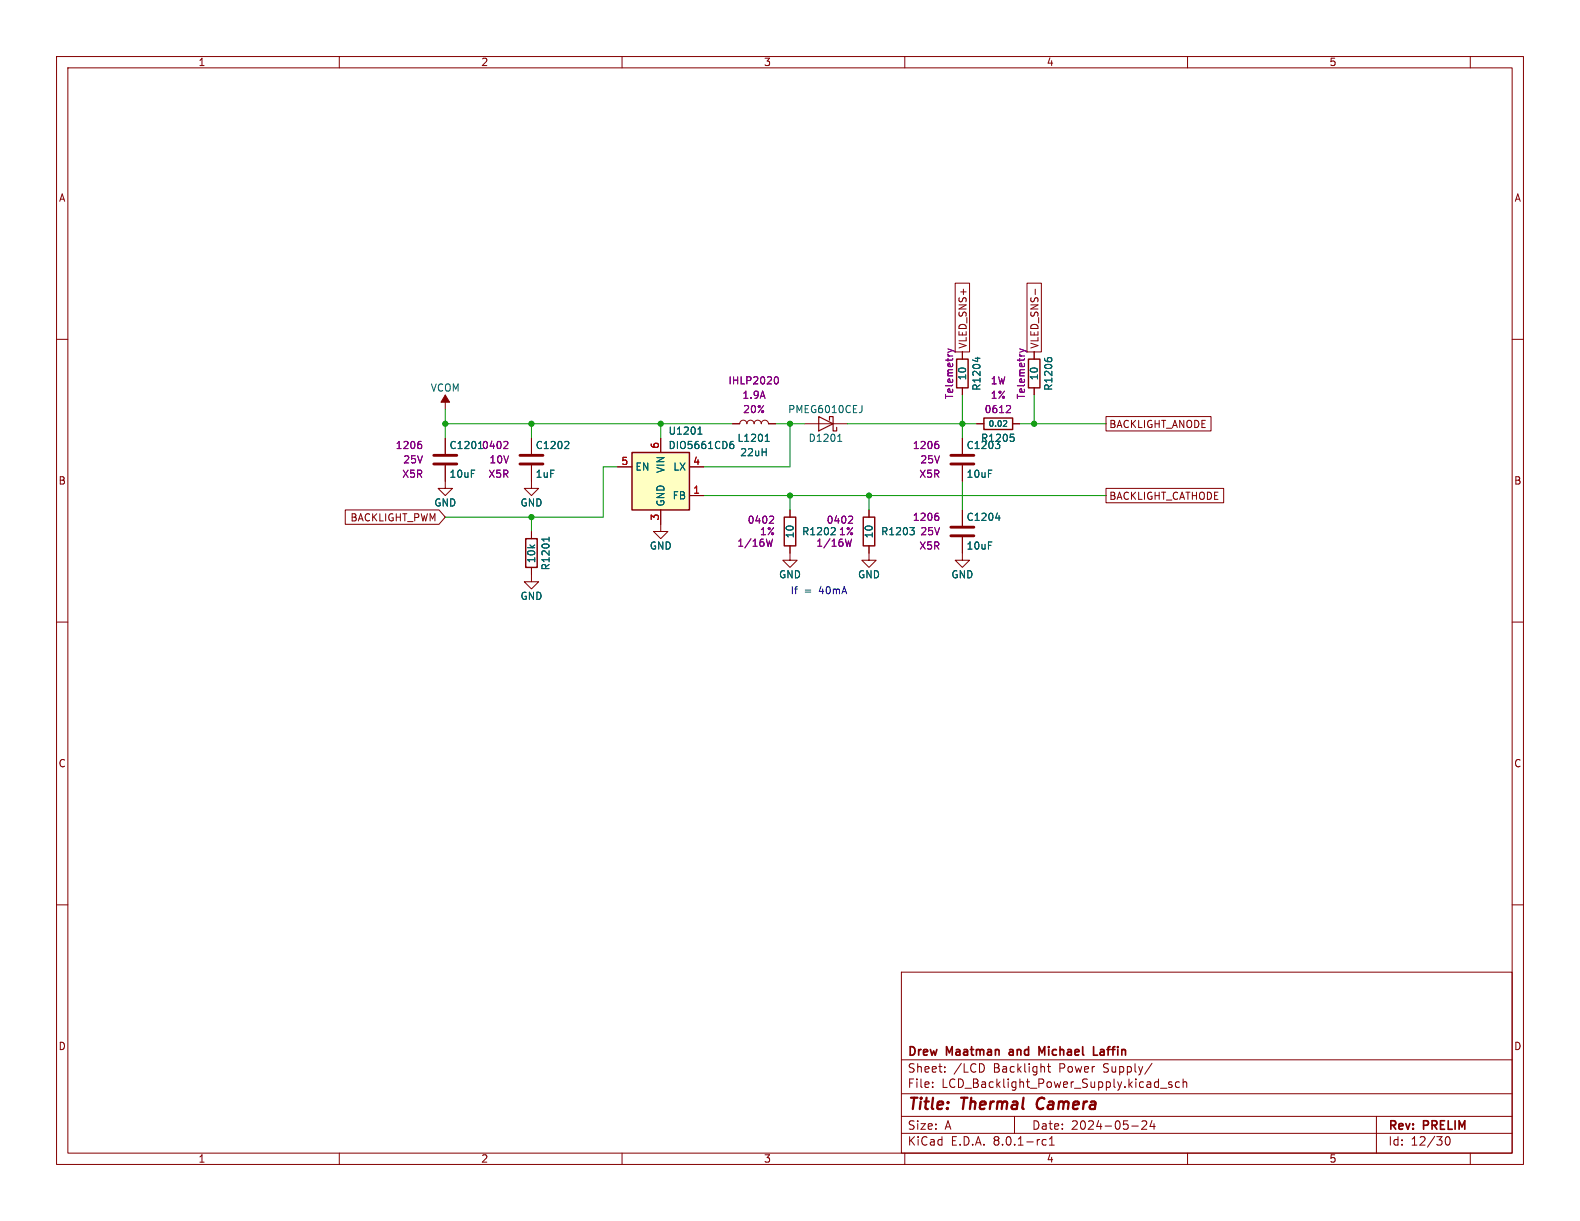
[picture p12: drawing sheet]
<svg xmlns="http://www.w3.org/2000/svg" width="279mm" height="216mm" viewBox="0 0 279 216" stroke-linecap="round" stroke-linejoin="round" font-family="sans-serif">
<g fill="none" stroke="#840000" stroke-width=".18">
<path d="M10 10h259.4v195.9h-259.4zM12 12h255.4v191.9h-255.4zM60 10v2M110 10v2M160 10v2M210 10v2M260 10v2M10 60h2M267.4 60h2M10 110h2M267.4 110h2M10 160h2"/>
<path d="M267.4 160h2M159.4 171.9h108v32h-108zM159.4 197.4h108M159.4 193.4h108M159.4 187.4h108M164.9 192.1v.2M164.9 191.4v.1M167.1 189.4v.2M167.1 188.7v.1M174 188.4v.8M179.4 197.4v3M185.2 188.6h.6"/>
<path d="M185.4 188.1v1.3l.4 .2M200.1 199.1h1.2M201.9 198.3l.6-.1 .2 .1 .1 .3-.9 1.1h.9M203.7 188l-1.3 1.9M203.7 198.1l-.3 1.1h.9M204.1 198.7v1M205.2 192.4h1.2M207.2 191.4l-.3-.1-.3 .2 .1 .2 .5 .2v.3h-.6M208.6 191.4l-.5-.1-.2 .3v.4l.1 .2h.6M209.2 191.4l.2-.1 .4 .1 .1 .9M209.2 190.8v1.5M243.4 197.4v6.5"/>
<path d="M60 203.9v2M110 203.9v2M159.4 200.4h108M160 203.9v2M185 201.6l-.4-.1-.3 .3v.4l.1 .2h.6M185.6 202.5h.8M185.6 201.4l.4-.4v1.5M210 203.9v2M255.8 201.1l.1-.1a.81 .81 0 0 1 .6 .6 .81 .81 0 0 1-.3 .8l-.1 .1a.81 .81 0 0 1-.6-.6 .81 .81 0 0 1 .3-.8zM260 203.9v2"/>
</g>
<path d="M183.6 194.4a1.27 1.27 0 0 0 0 1.6" fill="none" stroke="#840000" stroke-width=".4"/>
<path d="M178.5 186.1v.4M184.7 185.1l-.5 1-.5-1v1.5M193.4 185.1v1.5h.7M194.7 185.6h-.1M194.7 186a.29 .29 0 0 0-.2 .3 .29 .29 0 0 0 .2 .3" fill="none" stroke="#840000" stroke-width=".3"/>
<path d="M111.8 80h10.1v10.2h-10.1z" fill="#ffffc2"/>
<path d="M169.2 63.5h2v5.1h-2zM174 73.9h5.1v2h-5.1zM181.9 63.5h2v5.1h-2zM93 95.3h2v5h-2zM111.8 80h10.1v10.2h-10.1zM138.7 91.4h2v5.1h-2zM152.7 91.4h2v5.1h-2z" fill="none" stroke="#840000" stroke-width=".25"/>
<g fill="none" stroke="#840000" stroke-width=".18">
<path d="M168.9 50.1h2.6v12.1h-2.6zM181.6 50.1h2.6v12.1h-2.6zM183.1 51.1v1M78.7 69.9v2.5M78.7 77.5v2.8M94 77.5v2.8M116.8 77.5v2.5M129.5 74.9h1.3a.64 .64 0 0 1 .6-.6 .64 .64 0 0 1 .7 .6 .64 .64 0 0 1 .6-.6 .64 .64 0 0 1 .6 .6 .64 .64 0 0 1 .7-.6 .64 .64 0 0 1 .6 .6 .64 .64 0 0 1 .7-.6 .64 .64 0 0 1 .6 .6h1.3M142.2 74.9h7.7M170.2 62.2v1.3M170.2 68.6v1.3M170.2 77.5v2.8"/>
<path d="M172.7 74.9h1.3M179.1 74.9h1.2M182.9 62.2v1.3M182.9 68.6v1.3M195.6 73.7h18.5v2.5h-18.5zM61.1 90.2h16.5l1.1 1.2-1.1 1.3h-16.5zM78.7 82.3v4.1h1.3l-1.3 1.2-1.2-1.2h1.2M94 82.3v4.1h1.2l-1.2 1.2-1.3-1.2h1.3M94 94v1.3M109.2 82.6h2.6M116.8 90.2v3.8h1.3l-1.3 1.3-1.2-1.3h1.2M121.9 87.6h2.6"/>
<path d="M121.9 82.6h2.6M139.7 96.5v2.6h-1.3l1.3 1.2 1.3-1.2h-1.3M139.7 90.2v1.2M153.7 96.5v2.6h-1.3l1.3 1.2 1.2-1.2h-1.2M153.7 90.2v1.2M170.2 95v4.1h1.2l-1.2 1.2-1.3-1.2h1.3M170.2 82.3v2.8M170.2 90.2v2.8M195.6 86.4h20.8v2.5h-20.8zM94 100.3v2.6h1.2l-1.2 1.2-1.3-1.2h1.3"/>
</g>
<g fill="none" stroke="#006464" stroke-width=".18">
<path d="M100.4 78l.2 .3-.1 .3-.7 .7h.8M123.4 76.8h.7M123.5 75.8l.3-.3v1.3M129.2 78.6l.3-.1 .3 .3-.1 .5h-.5M129.7 78l-.5 .2M135.3 78h.7M135.4 77.1l.3-.3v1.2M148.1 78h.8M148.3 77.1l.2-.3v1.2M152.4 71.7v.9l-.3 .4M172.5 63.3h.8M172.9 63.2v.8"/>
<path d="M176.8 78.8v.3l-.2 .2M177.8 74.4l.2 .2v.2l-.6 .6h.6M178.7 76.8h.6M179.1 77.3l.2 .2v.3l-.2 .2M184.7 63.3v.3M185.2 63.5l.3-.3h.3l.2 .3M97.1 95v.7M97.1 95.3h-1.3l.3 .3M147.6 93.4v.4l-.7 .8h.8M160.9 93.3h.8l-.4 .5M161.4 93.8l.3 .2v.3l-.3 .3M176.1 91.6h.8"/>
<path d="M176.7 91.2v.8"/>
</g>
<path d="M78.7 69.9l.8 1.2h-1.5z" fill="#840000" stroke="#840000" stroke-width=".18"/>
<path d="M76.7 82h4.1M76.7 80.5h4.1M91.9 82h4.1M91.9 80.5h4.1M168.1 82h4.1M168.1 80.5h4.1M168.1 94.7h4.1M168.1 93.2h4.1" fill="none" stroke="#840000" stroke-width=".51"/>
<g fill="none" stroke="#840084" stroke-width=".18">
<path d="M74.2 78h.3M74.3 78.5l.3 .3v.3l-.3 .2M89.6 78l.2 .3v.3l-.8 .7h.8M137.1 66.7l.1-.1a.68 .68 0 0 1 .5 .7 .68 .68 0 0 1-.5 .6l-.1-.1M165.7 78h.2M165.8 78.5l.2 .3v.3l-.2 .2M167.6 61.7l.9 .3M168.5 62l-.9 .3M168.5 62l.4 .3M178.5 71.7l.2 .2-.1 .3-.7 .8h.8M180.3 61.7l.9 .3M181.2 62l-.9 .3"/>
<path d="M181.2 62l.4 .3M136.6 91.3l.2 .2-.1 .3-.7 .7h.8M136.6 95.3l-.3 1.3-.2-.9-.3 .9M150.5 91.3l.3 .2-.1 .3-.7 .7h.8M150.6 95.3l-.3 1.3-.3-.9-.2 .9M165.7 90.7h.2M165.8 91.2l.2 .3v.3l-.2 .2"/>
</g>
<path d="M144.8 73.7l2.5 1.2-2.5 1.3zM146.7 74.3v-.6h.6v2.5h.7v-.6" fill="none" stroke="#840000" stroke-width=".2"/>
<g fill="none" stroke="#009600" stroke-width=".18">
<path d="M78.7 72.4v5.1M78.7 74.9h50.8M94 74.9v2.6M116.8 74.9v2.6M137.2 74.9h5M139.7 74.9v7.7h-15.2M149.9 74.9h22.8M170.2 69.9v7.6M180.3 74.9h15.3M182.9 69.9v5M94 91.4v2.6M109.2 82.6h-2.5v8.8h-28"/>
<path d="M124.5 87.6h71.1M139.7 87.6v2.6M153.7 87.6v2.6M170.2 85.1v5.1"/>
</g>
<g fill="#009600" stroke="#009600" stroke-width=".18">
<circle cx="116.8" cy="74.9" r=".46"/>
<circle cx="139.7" cy="74.9" r=".46"/>
<circle cx="94" cy="74.9" r=".46"/>
<circle cx="94" cy="91.4" r=".46"/>
<circle cx="139.7" cy="87.6" r=".46"/>
<circle cx="78.7" cy="74.9" r=".46"/>
<circle cx="170.2" cy="74.9" r=".46"/>
<circle cx="153.7" cy="87.6" r=".46"/>
<circle cx="182.9" cy="74.9" r=".46"/>
</g>
<g font-size="2.8" fill="#840000">
<text x="160.4" y="196.8">Title:</text>
<text x="170.1" y="196.8">Thermal</text>
<text x="184.2" y="196.8">Camera</text>
</g>
<g font-size="2.1" fill="#840000">
<text x="160.4" y="189.9">Sheet:</text>
<text x="160.4" y="187.1">Drew</text>
<text x="167.4" y="187.1">Maatman</text>
<text x="168.6" y="189.9">/LCD</text>
<text x="175.7" y="189.9">Backlight</text>
<text x="179.2" y="187.1">and</text>
<text x="185" y="187.1">Michael</text>
<text x="187.4" y="189.9">Power</text>
<text x="195.2" y="187.1">Laffin</text>
<text x="195.4" y="189.9">Supply/</text>
<text x="160.4" y="192.6">File:</text>
<text x="166.5" y="192.6">LCD_Backlight_Power_Supply.kicad_sch</text>
<text x="160.4" y="202.8">KiCad</text>
<text x="160.4" y="200">Size:</text>
<text x="167.1" y="200">A</text>
<text x="168.1" y="202.8">E.D.A.</text>
<text x="175.7" y="202.8">8.0.1-rc1</text>
<text x="182.4" y="200">Date:</text>
<text x="189.4" y="200">2024-05-24</text>
<text x="245.4" y="200.2">Rev:</text>
<text x="245.4" y="202.8">Id:</text>
<text x="249.5" y="202.8">12/30</text>
<text x="251.8" y="200.2">PRELIM</text>
</g>
<g font-size="1.8" fill="#840000">
<text x="35" y="11.9">1</text>
<text x="85" y="11.9">2</text>
<text x="135" y="11.9">3</text>
<text x="185" y="11.9">4</text>
<text x="235" y="11.9">5</text>
<text x="10.3" y="35.9">A</text>
<text x="267.7" y="35.9">A</text>
<text x="171.1" y="61.8" transform="rotate(-90 171.1 61.8)">VLED_SNS+</text>
<text x="183.8" y="61.8" transform="rotate(-90 183.8 61.8)">VLED_SNS-</text>
<text x="196.1" y="75.9">BACKLIGHT_ANODE</text>
<text x="10.3" y="85.9">B</text>
<text x="196.1" y="88.6">BACKLIGHT_CATHODE</text>
<text x="267.7" y="85.9">B</text>
<text x="61.9" y="92.4">BACKLIGHT_PWM</text>
<text x="10.3" y="135.9">C</text>
<text x="267.7" y="135.9">C</text>
<text x="10.3" y="185.9">D</text>
<text x="267.7" y="185.9">D</text>
<text x="35" y="205.8">1</text>
<text x="85" y="205.8">2</text>
<text x="135" y="205.8">3</text>
<text x="185" y="205.8">4</text>
<text x="235" y="205.8">5</text>
</g>
<g font-size="1.8" fill="#006464">
<text x="76.1" y="69.4">VCOM</text>
<text x="171" y="67.4" transform="rotate(-90 171 67.4)">10</text>
<text x="173.6" y="69.2" transform="rotate(-90 173.6 69.2)">R1204</text>
<text x="183.7" y="67.4" transform="rotate(-90 183.7 67.4)">10</text>
<text x="186.3" y="69.2" transform="rotate(-90 186.3 69.2)">R1206</text>
<text x="118.1" y="77.1">U1201</text>
<text x="139.3" y="73.3">PMEG6010CEJ</text>
<text x="79.4" y="79.6">C1201</text>
<text x="85.1" y="79.6">0402</text>
<text x="94.6" y="79.6">C1202</text>
<text x="112.3" y="83.4">EN</text>
<text x="117.7" y="83.7" transform="rotate(-90 117.7 83.7)">VIN</text>
<text x="118.1" y="79.6">DIO5661CD6</text>
<text x="119" y="83.4">LX</text>
<text x="130.3" y="78.3">L1201</text>
<text x="130.8" y="80.9">22uH</text>
<text x="142.9" y="78.3">D1201</text>
<text x="170.8" y="79.6">C1203</text>
<text x="173.4" y="78.3">R1205</text>
<text x="76.7" y="89.8">GND</text>
<text x="79.4" y="84.7">10uF</text>
<text x="91.9" y="89.8">GND</text>
<text x="94.6" y="84.7">1uF</text>
<text x="117.7" y="89.7" transform="rotate(-90 117.7 89.7)">GND</text>
<text x="118.9" y="88.5">FB</text>
<text x="170.8" y="84.7">10uF</text>
<text x="140.6" y="95.3" transform="rotate(-90 140.6 95.3)">10</text>
<text x="141.7" y="94.8">R1202</text>
<text x="154.5" y="95.3" transform="rotate(-90 154.5 95.3)">10</text>
<text x="155.7" y="94.8">R1203</text>
<text x="170.8" y="92.3">C1204</text>
<text x="94.8" y="99.7" transform="rotate(-90 94.8 99.7)">10k</text>
<text x="97.4" y="100.9" transform="rotate(-90 97.4 100.9)">R1201</text>
<text x="114.8" y="97.4">GND</text>
<text x="170.8" y="97.4">10uF</text>
<text x="91.9" y="106.3">GND</text>
<text x="137.7" y="102.5">GND</text>
<text x="151.6" y="102.5">GND</text>
<text x="168.1" y="102.5">GND</text>
</g>
<g font-size="1.8" fill="#840084">
<text x="128.7" y="68.2">IHLP2020</text>
<text x="131.2" y="70.7">1.9A</text>
<text x="168.8" y="70.7" transform="rotate(-90 168.8 70.7)">Telemetry</text>
<text x="175.1" y="70.7">1%</text>
<text x="175.1" y="68.2">1W</text>
<text x="181.5" y="70.7" transform="rotate(-90 181.5 70.7)">Telemetry</text>
<text x="131.3" y="73.3">20%</text>
<text x="174" y="73.3">0612</text>
<text x="69.9" y="79.6">1206</text>
<text x="71.2" y="82.1">25V</text>
<text x="86.4" y="82.1">10V</text>
<text x="161.3" y="79.6">1206</text>
<text x="162.6" y="82.1">25V</text>
<text x="71" y="84.7">X5R</text>
<text x="86.3" y="84.7">X5R</text>
<text x="162.5" y="84.7">X5R</text>
<text x="132.1" y="92.8">0402</text>
<text x="134.3" y="94.8">1%</text>
<text x="146.1" y="92.8">0402</text>
<text x="148.3" y="94.8">1%</text>
<text x="161.3" y="92.3">1206</text>
<text x="162.6" y="94.8">25V</text>
<text x="130.3" y="96.9">1/16W</text>
<text x="144.3" y="96.9">1/16W</text>
<text x="162.5" y="97.4">X5R</text>
</g>
<g font-size="1.8" fill="#a90000">
<text x="109.8" y="82.3">5</text>
<text x="116.6" y="79.4" transform="rotate(-90 116.6 79.4)">6</text>
<text x="122.5" y="82.3">4</text>
<text x="122.5" y="87.4">1</text>
<text x="116.6" y="92.1" transform="rotate(-90 116.6 92.1)">3</text>
</g>
<g font-size="1.8" fill="#0000c2">
<text x="139.7" y="105.2">If</text>
<text x="142.2" y="105.2">=</text>
<text x="144.9" y="105.2">40mA</text>
</g>
<text font-size="1.4" fill="#006464" x="174.7" y="75.7">0.02</text>
</svg>
